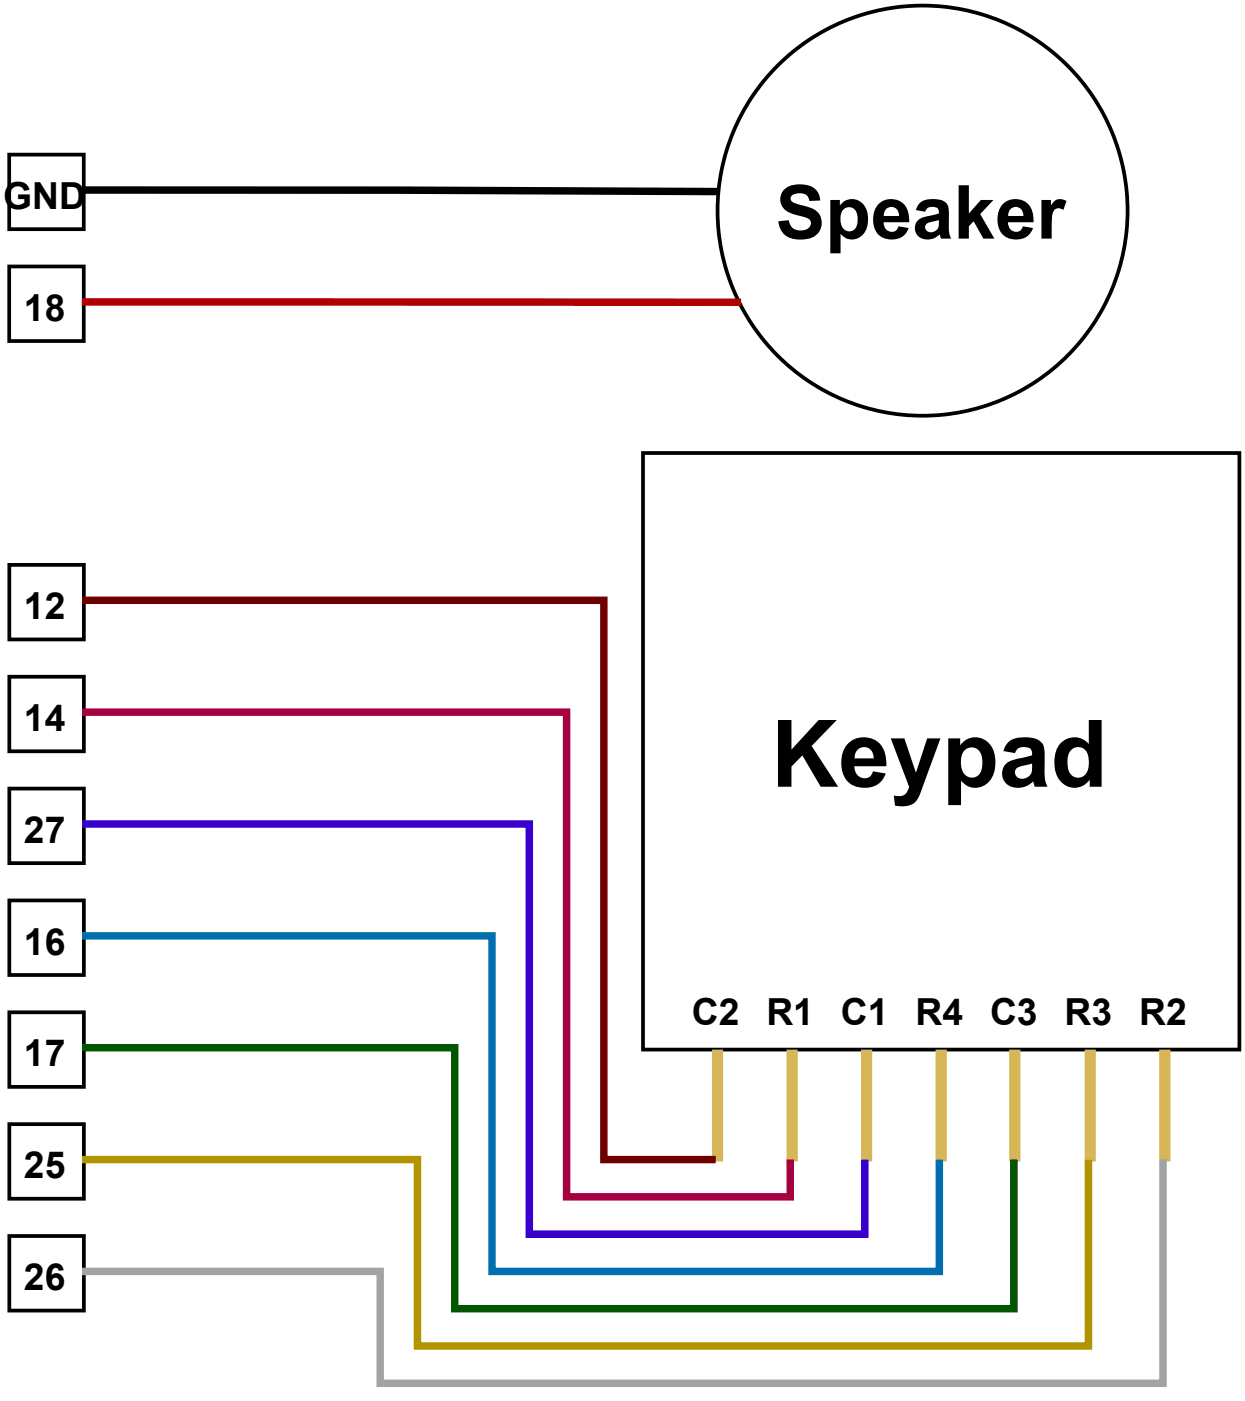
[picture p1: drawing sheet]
<svg xmlns="http://www.w3.org/2000/svg" width="85mm" height="95mm" viewBox="0 0 85 95" stroke-linecap="round" stroke-linejoin="round" font-family="sans-serif">
<path d="M43.7 30.8h40.6v40.6h-40.6z" fill="none" stroke="#000" stroke-width=".25"/>
<path d="M48.8 71.4v7.6M53.9 71.4v7.6M58.9 71.4v7.6M64 71.4v7.6M69 71.4v7.6M74.1 71.4v7.6M79.2 71.4v7.6" fill="none" stroke="#d6b656" stroke-width=".76" stroke-linecap="butt"/>
<path d="M.6 38.4h5.1v5.1h-5.1z" fill="#fff"/>
<path d="M.6 38.4h5.1v5.1h-5.1z" fill="none" stroke="#000" stroke-width=".25"/>
<path d="M.6 46h5.1v5.1h-5.1z" fill="#fff"/>
<path d="M.6 46h5.1v5.1h-5.1z" fill="none" stroke="#000" stroke-width=".25"/>
<path d="M.6 53.6h5.1v5.1h-5.1z" fill="#fff"/>
<path d="M.6 53.6h5.1v5.1h-5.1z" fill="none" stroke="#000" stroke-width=".25"/>
<path d="M.6 61.2h5.1v5.1h-5.1z" fill="#fff"/>
<path d="M.6 61.2h5.1v5.1h-5.1z" fill="none" stroke="#000" stroke-width=".25"/>
<path d="M.6 68.8h5.1v5.1h-5.1z" fill="#fff"/>
<path d="M.6 68.8h5.1v5.1h-5.1z" fill="none" stroke="#000" stroke-width=".25"/>
<path d="M.6 76.4h5.1v5.1h-5.1z" fill="#fff"/>
<path d="M.6 76.4h5.1v5.1h-5.1z" fill="none" stroke="#000" stroke-width=".25"/>
<path d="M.6 84h5.1v5.1h-5.1z" fill="#fff"/>
<path d="M.6 84h5.1v5.1h-5.1z" fill="none" stroke="#000" stroke-width=".25"/>
<path d="M5.6 40.8h35.5v38h7.6" fill="none" stroke="#6f0000" stroke-width=".51"/>
<path d="M5.6 48.4h32.9v33h15.2v-2.6" fill="none" stroke="#a50040" stroke-width=".51"/>
<path d="M5.6 56h30.4v27.9h22.8v-5.1" fill="none" stroke="#3700cc" stroke-width=".51"/>
<path d="M5.6 63.6h27.9v22.8h30.4v-7.6" fill="none" stroke="#006eaf" stroke-width=".51"/>
<path d="M5.6 71.2h25.3v17.8h38.1v-10.2" fill="none" stroke="#005700" stroke-width=".51"/>
<path d="M5.6 78.8h22.8v12.7h45.6v-12.7" fill="none" stroke="#b09500" stroke-width=".51"/>
<path d="M79.1 78.8v15.2h-53.2v-7.6h-20.3" fill="none" stroke="#a3a3a3" stroke-width=".51"/>
<circle cx="62.7" cy="14.3" r="13.9" fill="#fff"/>
<circle cx="62.7" cy="14.3" r="13.9" fill="none" stroke="#000" stroke-width=".25"/>
<path d="M5.6 12.9l43.2 .1" fill="none" stroke="#030000" stroke-width=".51"/>
<path d="M.6 10.5h5.1v5.1h-5.1z" fill="#fff"/>
<path d="M.6 10.5h5.1v5.1h-5.1z" fill="none" stroke="#000" stroke-width=".25"/>
<path d="M.6 18.1h5.1v5.1h-5.1z" fill="#fff"/>
<path d="M.6 18.1h5.1v5.1h-5.1z" fill="none" stroke="#000" stroke-width=".25"/>
<path d="M5.6 20.5l44.8 .1" fill="none" stroke="#b20000" stroke-width=".51"/>
<text font-size="6.3" x="52.4" y="53.5">Keypad</text>
<text font-size="5.1" x="52.7" y="16.2">Speaker</text>
<g font-size="2.5">
<text x=".2" y="14.2">GND</text>
<text x="1.6" y="21.8">18</text>
<text x="1.6" y="42.1">12</text>
<text x="1.6" y="49.7">14</text>
<text x="1.6" y="57.3">27</text>
<text x="1.6" y="64.9">16</text>
<text x="47" y="69.7">C2</text>
<text x="52.1" y="69.7">R1</text>
<text x="57.2" y="69.7">C1</text>
<text x="62.3" y="69.7">R4</text>
<text x="67.3" y="69.7">C3</text>
<text x="72.4" y="69.7">R3</text>
<text x="77.5" y="69.7">R2</text>
<text x="1.6" y="72.5">17</text>
<text x="1.6" y="80.1">25</text>
<text x="1.6" y="87.7">26</text>
</g>
</svg>
